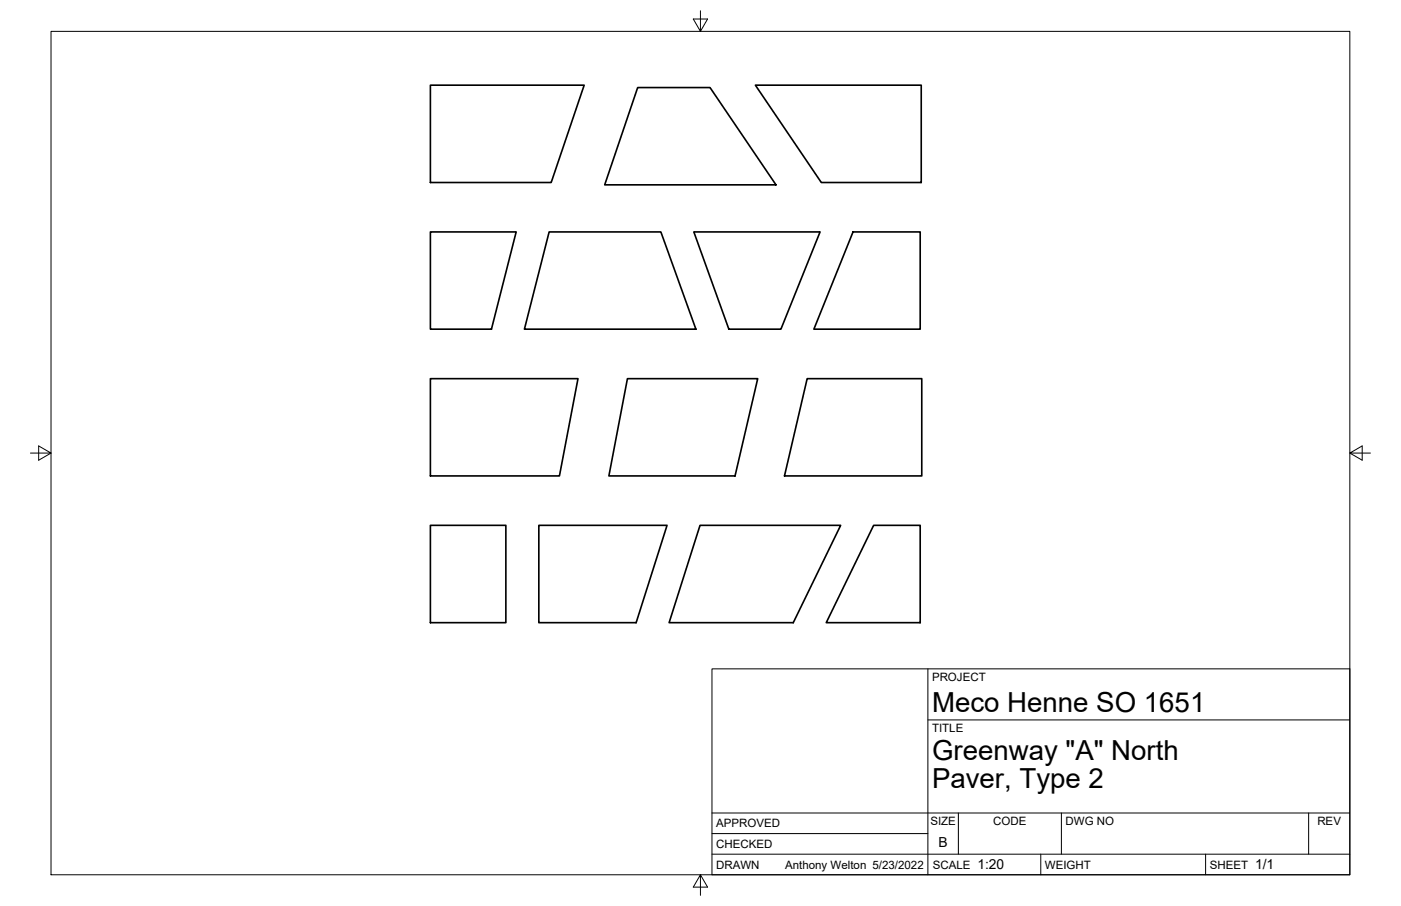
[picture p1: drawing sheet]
<svg xmlns="http://www.w3.org/2000/svg" width="432mm" height="279mm" viewBox="0 0 432 279" stroke-linecap="round" stroke-linejoin="round" font-family="sans-serif">
<!-- layer: Visible -->
<g fill="none" stroke="#000" stroke-width=".51">
<path d="M132.7 26.3h47.3l-10.1 30h-37.2zM196.5 27h22.3l20.4 30h-52.8zM232.8 26.3h51.1v30h-30.8zM132.7 71.5h26.4l-7.6 30h-18.8zM169.2 71.5h34.5l10.8 30h-52.9zM213.8 71.5h39l-12.1 30h-16.1zM262.9 71.5h20.7v30h-32.8zM132.7 116.8h45.4l-5.7 30h-39.7zM193.4 116.8h40.1l-7 30h-38.8zM248.8 116.8h35.3v30h-42.3zM132.7 162h23.2v30h-23.2zM166.1 162h39.5l-9.5 30h-30z"/>
<path d="M215.8 162h43.3l-14.6 30h-38.3zM269.3 162h14.3v30h-28.9z"/>
</g>
<!-- layer: Border -->
<path d="M15.7 9.7h400.3v260.1h-400.3zM215.9 3.3v6.4l-2.2-3.8h4.4l-2.2 3.8M9.4 139.7h6.3l-3.8-2.2v4.4l3.8-2.2M416 139.7l3.8 2.2v-4.4l-3.8 2.2h6.4M215.9 269.8l2.2 3.8h-4.4l2.2-3.8v6.3" fill="none" stroke="#000" stroke-width=".31"/>
<!-- layer: Titleblock -->
<path d="M219.4 206.3h196.6v63.5h-196.6zM286 206.3v63.5M286 222h130M219.4 257.1h66.6M219.4 250.7h196.6M295.4 250.7v12.7M327.1 250.7v12.7M403.3 250.7v12.7M219.4 263.4h196.6M320.8 263.4v6.4M371.6 263.4v6.4" fill="none" stroke="#000" stroke-width=".31"/>
<g font-size="8.5">
<text x="287.3" y="219.5">Meco Henne SO 1651</text>
<text x="287.3" y="234.5">Greenway &quot;A&quot; North</text>
<text x="287.3" y="243.1">Paver, Type 2</text>
</g>
<g font-size="4.3">
<text x="289.3" y="261.2">B</text>
<text x="301.2" y="268.1">1:20</text>
<text x="386.8" y="268.1">1/1</text>
</g>
<g font-size="3.5">
<text x="287.3" y="210.1">PROJECT</text>
<text x="287.3" y="225.8">TITLE</text>
<text x="220.7" y="255.2">APPROVED</text>
<text x="286.7" y="254.5">SIZE</text>
<text x="306.1" y="254.5">CODE</text>
<text x="328.4" y="254.5">DWG NO</text>
<text x="406" y="254.5">REV</text>
<text x="220.7" y="261.5">CHECKED</text>
<text x="220.7" y="267.9">DRAWN</text>
<text x="242" y="267.9">Anthony Welton 5/23/2022</text>
<text x="287.5" y="267.9">SCALE</text>
<text x="322.1" y="267.9">WEIGHT</text>
<text x="372.9" y="267.9">SHEET</text>
</g>
</svg>
